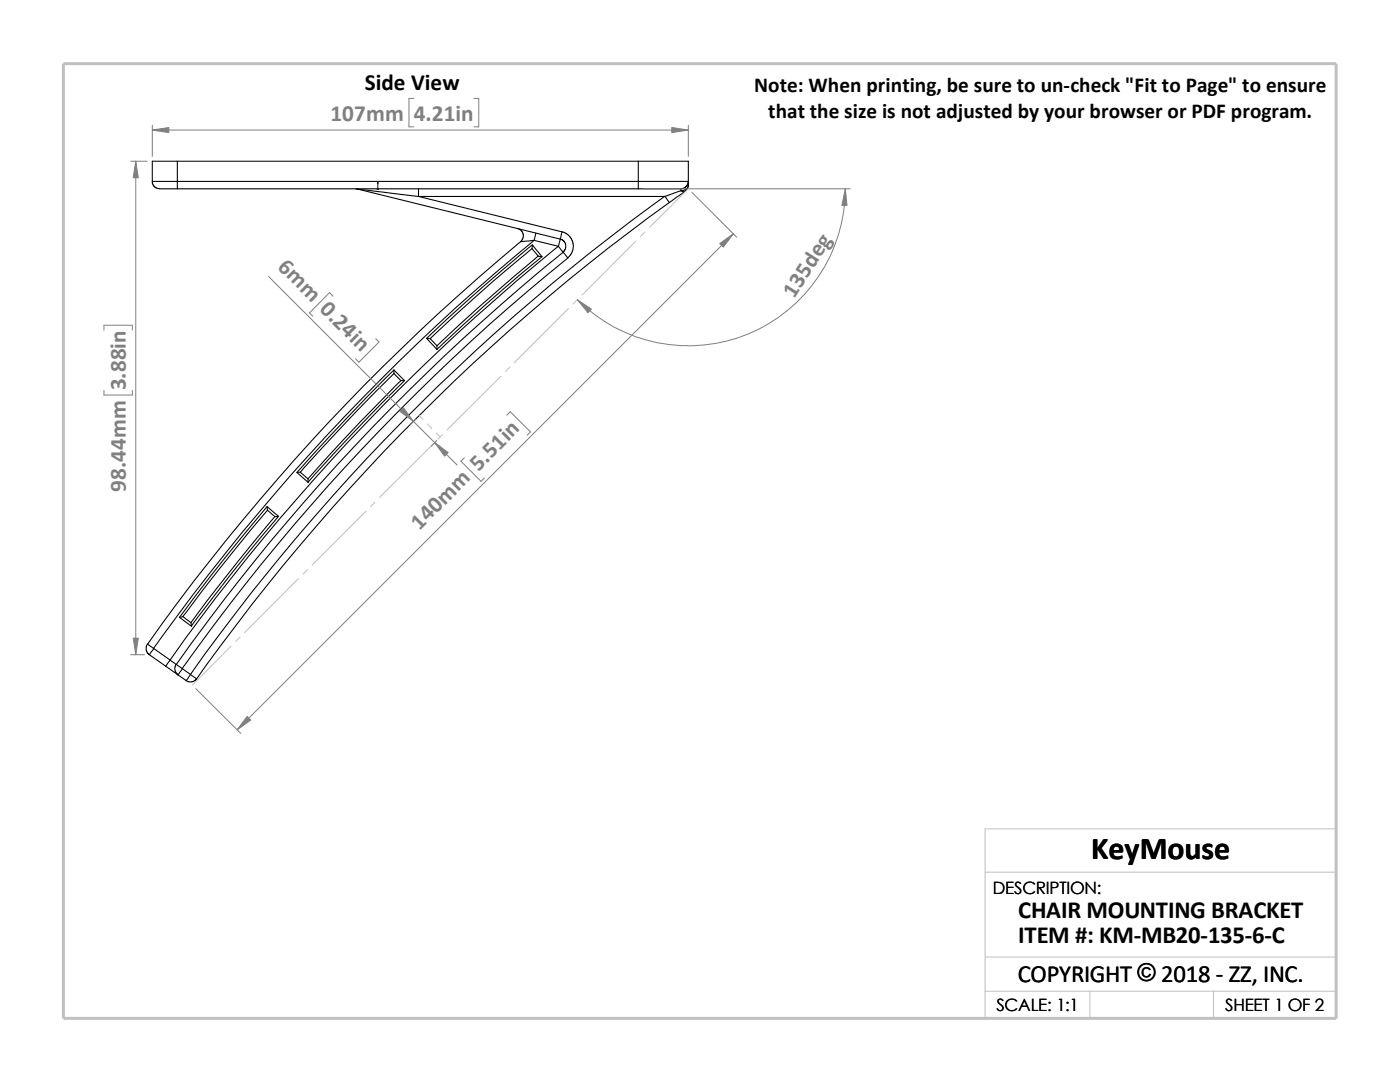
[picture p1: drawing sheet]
<svg xmlns="http://www.w3.org/2000/svg" width="279mm" height="216mm" viewBox="0 0 279 216" stroke-linecap="round" stroke-linejoin="round" font-family="sans-serif">
<g fill="none" stroke="#c0c0c0" stroke-width=".2">
<path d="M137.4 37.7l-7.8 7.7M115.2 59.8l-.9 .9M126.9 48.1l-10.7 10.8M128.7 46.3l-.9 .9M100 75.1l-10.8 10.7M101.8 73.2l-.9 .9M113.5 61.6l-10.8 10.7M83.7 82.9l.7 .8M85.3 84.6l.9 .9M86.5 88.5l-10.8 10.8M87.1 86.4l.8 .8M88.3 86.7l-.9 .9"/>
<path d="M59.6 115.4l-10.8 10.8M61.4 113.7l-.9 .9M73.1 102l-10.8 10.8M74.8 100.2l-.8 .9M46.1 128.9l-7.7 7.8M47.9 127.1l-.9 .9M196.6 174h70.1M196.6 197.8h70.1M196.6 191h70.1M217.5 197.8v5.4M242.2 197.8v5.4M26.8 203.2h239.9v-37.8h-70.1v37.8"/>
</g>
<path d="M12.7 12.7h254v190.5h-254z" fill="none" stroke="#c0c0c0" stroke-width=".59"/>
<g fill="none" stroke="#000" stroke-width=".21">
<path d="M30.4 36.2h5M30.4 36.2v.3l.3 .6 .8 .5 3.9 .1M35.4 36.2v1.5M35.4 32.2h-5v4M35.4 36.2h92M35.4 32.2v4M35.4 32.2h92M35.4 37.7h92M71 37.7h.3M71.3 37.7l40.5 10M71.3 37.7l12.2 1.5M83.5 39.2h49.2"/>
<path d="M83.5 39.2l28.7 7.1M83.5 37.7v1.5M127.4 37.7h8.5M127.4 32.2v4M127.4 36.2v1.5M127.4 36.2h10M127.4 32.2h10v4M132.7 39.2a412.7 412.7 0 0 0-94.7 95.4M132.7 39.2l.9 1.2M135.9 37.7v.4M135.9 38.1l-3.2 1.1M135.9 38.1l.3 .1 .5-.1-3.1 2.3"/>
<path d="M137.4 36.2l-.4 .9-.4 .4-.7 .2M137.4 36.9a1.33 1.33 0 0 1-1.5 1.2M137.4 36.2v.7M137.4 36.9l-.2 .7-.5 .5M103.3 45.6l.5 .2 .6 .8v.9l-.5 .7M103.9 48.2a417.5 417.5 0 0 0-74.4 80.3M106.2 49.6l1.2 1.5 .8 .1M106.2 49.6l.1-.7 1.9 2.3M106.2 49.6a375.1 375.1 0 0 0-20.3 18M106.2 48.9l-9.6 8.2-11.5 10.4M106.6 48l-2.7 .2M106.6 48l4.9 1.1"/>
<path d="M106.6 48a419.6 419.6 0 0 0-76 81.4M106.9 46.5l-.3 1.5M107.4 51.1l-12.7 10.9-7.5 7M108.2 51.2l-11.8 10-9.2 8.5M111.5 49.1l.9 1.2M111.5 49.1a415.5 415.5 0 0 0-77.5 82.6M111.8 47.7l.6 .3 .5 .8v.8l-.5 .7M111.8 47.7l-.3 1.4M112.2 46.3l-.4 1.4M112.2 46.3l.8 .3 .8 .7 .6 1.3-.1 1.5-.5 .9-.5 .4M112.4 50.3l.9 1.2a413.5 413.5 0 0 0-76.9 81.9M112.4 50.3a412.4 412.4 0 0 0-77.2 82.3"/>
<path d="M133.6 40.4a410.9 410.9 0 0 0-94.4 95.1M78.6 73.8v.7M78.6 73.8l-8.8 9-10.5 11.5M78.6 74.5l-7.3 7.4-11.4 12.3M78.6 74.5l1.4 1.4M78.6 73.8l2.1 2.1M80 75.9l-8.1 8.3-10.4 11.3M80 75.9h.7M80.7 75.9l-10.8 11.1-8.4 9.2M85.1 67.5l.8 .1M85.1 67.5l2.1 2.2M85.9 67.6l1.3 1.4"/>
<path d="M87.2 69v.7M59.3 94.3l2.2 2v-.8M59.9 94.2l-.6 .1M59.9 94.2l1.6 1.3M53.3 101.1l.1 .7M53.3 101.1l-4.8 5.7a351.8 351.8 0 0 0-12.7 16.4M53.3 101.1l2.3 1.9M53.4 101.8l1.5 1.3 .7-.1M53.4 101.8l-9.8 12-7.1 9.2M54.9 103.1l-7.4 8.9-6.4 8.1-3 4.1M55.6 103l-9.8 11.9-7.6 10M29.5 128.5l-.3 .6v.6l.3 .6 .3 .3"/>
<path d="M29.5 128.5l1.2 .9M29.8 130.6l3.3 2.3M30.7 129.4l3.3 2.3M30.7 129.4l-.9 1.2M33.1 132.9l2.4 1.8M34 131.7l-.9 1.2M34 131.7l1.2 .9M35.2 132.6l1.2 .8M35.2 132.6l-.3 .4v.6l.2 .6 .4 .4M35.8 123.2l2.4 1.8-.1-.8M35.8 123.2l.7-.1 1.6 1.1M36.4 133.4l-.9 1.3"/>
<path d="M36.4 133.4l1.6 1.2M38 134.6l-.8 1.2-1.7-1.1M38 134.6l1.2 .9M39.2 135.5l-.9 .6h-.6l-.6-.3"/>
</g>
<path d="M75.4 36.3l.1 .4h-.2z" fill="#00f" stroke="#00f" stroke-width=".2"/>
<path d="M75.3 37.7h.3M75.3 37.5l.3 .3M75.4 37.7h.1M75.4 36.3v1.5M75.5 37.5l-.3 .3" fill="none" stroke="#00f" stroke-width=".2"/>
<g fill="none" stroke="#808080" stroke-width=".2">
<path d="M82.6 19.6h-1v5.7h1M94.6 19.6h.9v5.7h-.9M26.1 32.2h3.3M27.1 32.2v98.4M30.4 26h107M30.4 25v6.2M128.4 37.7h41.3M137.4 25v6.2M138.1 38.4l8.9 8.9M168.7 37.7a31.3 31.3 0 0 1-19.3 28.9 31.3 31.3 0 0 1-34.2-6.8M53.6 55.2l37.6 37.6M66.5 59.1l-.7-.7-4 4 .6 .7"/>
<path d="M146.3 46.7l-99 98.9M20.7 65.9v-1h5.7v1M20.7 77.9v.9h5.7v-.9M75 67.6l.6 .6-4 4.1-.6-.7M82.9 83.7l-1.1 1.1M87.2 87.9l-1.1 1.1M92.7 91.4l-.7 .6 4 4.1 .7-.7M101.1 82.8l.8-.6 4 4-.7 .7M26.1 130.6h2.7M39.1 137.4l8.9 8.9"/>
</g>
<g fill="#808080" stroke="#808080" stroke-width=".2">
<path d="M143.6 48.6l2.7-1.9-1.9 2.6z"/>
<path d="M49.3 143l.7 .7-2.7 1.9z"/>
<path d="M86.7 88.3l2.8 2-.8 .7z"/>
<path d="M79.8 82.1l.7-.7 2 2.7z"/>
<path d="M115.2 59.8l2.8 1.9-.7 .7z"/>
<path d="M168.7 37.7l.3 3.3h-1z"/>
<path d="M30.4 26l3.3-.6v1.1z"/>
<path d="M134.1 25.4l3.3 .6-3.3 .5z"/>
<path d="M27.1 32.2l.5 3.3h-1z"/>
<path d="M26.6 127.3h1l-.5 3.3z"/>
</g>
<text font-size="6.4" x="217.8" y="171.4">KeyMouse</text>
<g font-size="4.9">
<text x="203.2" y="183.2">CHAIR MOUNTING BRACKET</text>
<text x="203.2" y="188.1">ITEM #: KM-MB20-135-6-C</text>
<text x="203.1" y="195.9">COPYRIGHT © 2018 - ZZ, INC.</text>
<text x="227" y="195.8">©</text>
</g>
<text font-size="4.6" x="72.8" y="18">Side View</text>
<g font-size="4.6" fill="#808080">
<text x="66" y="24.1">107mm</text>
<text x="82.6" y="24.1">4.21in</text>
<text x="55.2" y="53.5" transform="rotate(45 55.2 53.5)">6mm 0.24in</text>
<text x="158.5" y="59.6" transform="rotate(-57 158.5 59.6)">135deg</text>
<text x="25.1" y="77.9" transform="rotate(-90 25.1 77.9)">3.88in</text>
<text x="25.1" y="98.1" transform="rotate(-90 25.1 98.1)">98.44mm</text>
<text x="83.7" y="105.9" transform="rotate(-45 83.7 105.9)">140mm 5.51in</text>
</g>
<g font-size="4.2">
<text x="150.5" y="18.4">Note: When printing, be sure to un-check &quot;Fit to Page&quot; to ensure</text>
<text x="153.3" y="23.6">that the size is not adjusted by your browser or PDF program.</text>
</g>
<g font-size="3.4">
<text x="198.2" y="178.5">DESCRIPTION:</text>
<text x="198.8" y="201.7">SCALE: 1:1</text>
<text x="244.5" y="201.7">SHEET 1 OF 2</text>
</g>
</svg>
